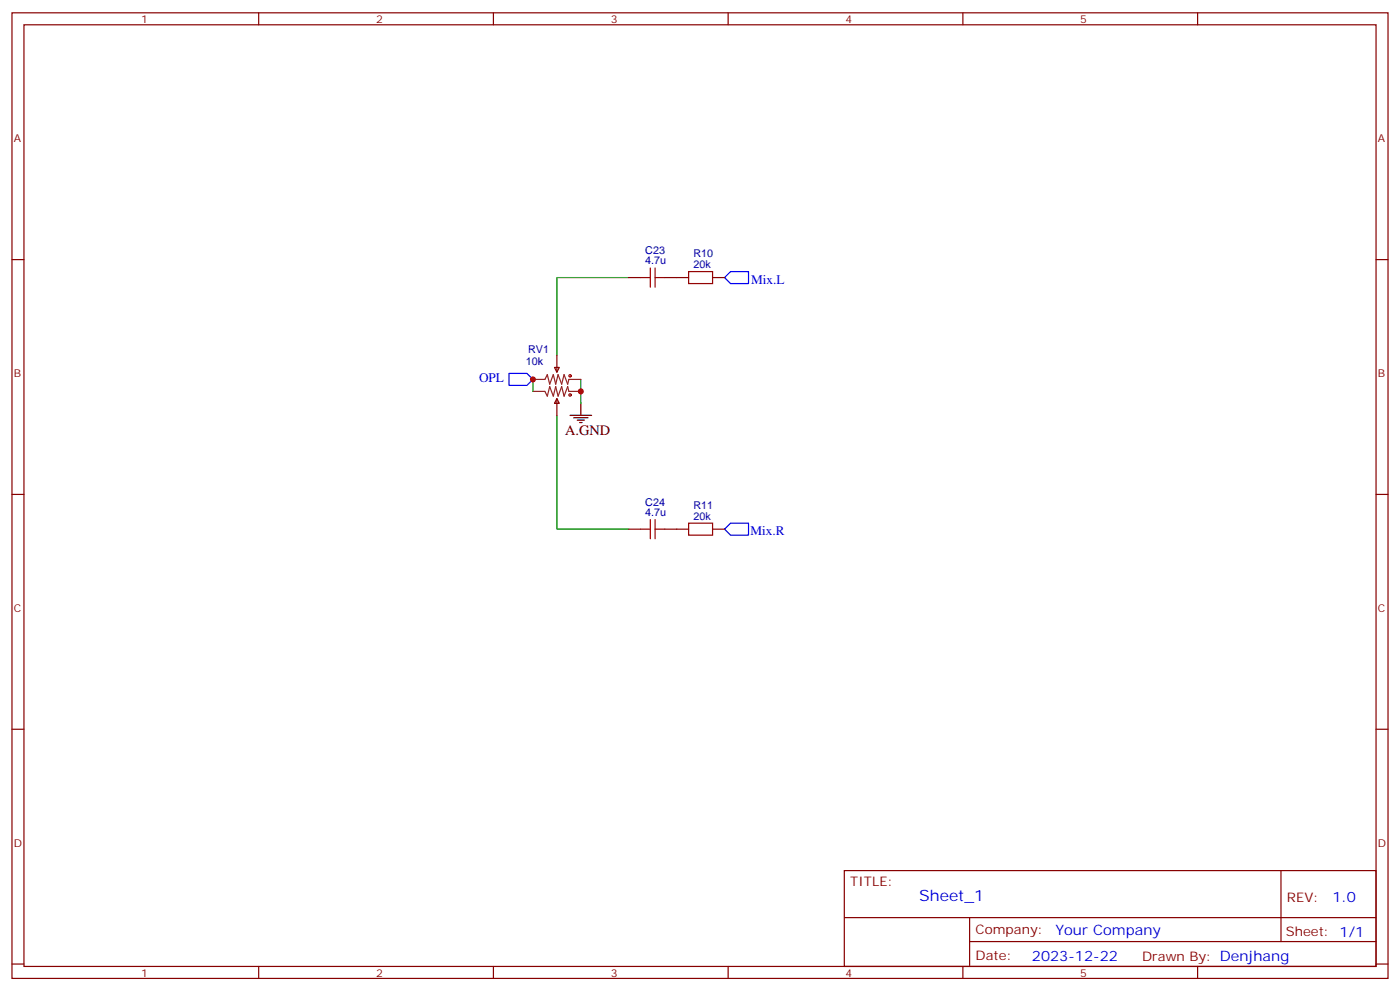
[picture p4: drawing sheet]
<svg xmlns="http://www.w3.org/2000/svg" width="412mm" height="292mm" viewBox="0 0 412 292" stroke-linecap="round" stroke-linejoin="round" font-family="sans-serif">
<g fill="none" stroke="#870000" stroke-width=".35">
<path d="M3.5 3.8h405.4v284.3h-405.4zM7.1 7.3h398.2v277.3h-398.2zM76.2 3.8v3.5M145.3 3.8v3.5M214.5 3.8v3.5M283.6 3.8v3.5M352.8 3.8v3.5M3.5 76.4h3.6M405.3 76.4h3.6M185.2 81.7h3.5M195.8 81.7h7M209.9 81.7h3.5"/>
<path d="M163.3 108.2h1.4l-.7 1.4zM164 117.4l.7 1.4h-1.4zM164 104.7v4.9M164 117.4v4.9M3.5 145.6h3.6M185.2 155.8h3.5M195.8 155.8h7M209.9 155.8h3.5M405.3 145.6h3.6M3.5 214.7h3.6M405.3 214.7h3.6M248.7 256.4h156.6v28.2h-156.6z"/>
<path d="M377.3 256.4v20.9M248.7 270.2h156.5M285.6 277.3h119.6M285.6 270.2v14.1M3.5 283.9h3.6M76.2 284.6v3.5M145.3 284.6v3.5M214.5 284.6v3.5M283.6 284.6v3.5M352.8 284.6v3.5M405.3 283.9h3.6"/>
</g>
<path d="M185.2 81.7h-21.2v23M157 111.7v3.6M171.1 111.7v7.1M164 122.3v33.5h21.2" fill="none" stroke="#008700" stroke-width=".35"/>
<g fill="none" stroke="#a10000" stroke-width=".35">
<path d="M191.6 78.9v5.7M193 78.9v5.7M202.8 80h7.1v3.5h-7.1zM188.7 81.7h2.9M193 81.7h2.8M188.7 155.8h2.9M191.6 153v5.6M193 155.8h2.8M193 153v5.6M202.8 154.1h7.1v3.5h-7.1z"/>
<circle cx="167.9" cy="110.7" r=".35"/>
<circle cx="167.9" cy="116.3" r=".35"/>
</g>
<path d="M171.1 118.8v3.5M167.9 122.3h6.4M169 123h4.2M170 123.7h2.2M170.7 124.4h.7" fill="none" stroke="#000" stroke-width=".35"/>
<path d="M157 111.7h3.5l.7-1.4 .7 2.8 1.1-2.8 .7 2.8 .7-2.8 1.1 2.8 .7-2.8 1 2.8 .4-1.4h3.5M157 115.3h3.5l.7 1.4 .7-2.9 1.1 2.9 .7-2.9 .7 2.9 1.1-2.9 .7 2.9 1-2.9 .4 1.5h3.5" fill="none" stroke="#8c2424" stroke-width=".35"/>
<path d="M215.2 80h5.3v3.5h-5.3l-1.8-1.8zM149.9 110h5.3l1.8 1.7-1.8 1.8h-5.3zM215.2 154.1h5.3v3.5h-5.3l-1.8-1.8z" fill="none" stroke="#00f" stroke-width=".35"/>
<g fill="#c00">
<circle cx="171.1" cy="115.3" r=".88"/>
<circle cx="157" cy="111.7" r=".88"/>
</g>
<text font-size="4.6" fill="#00f" x="270.8" y="265.4">Sheet_1</text>
<text font-size="4.2" x="166.5" y="128">A.GND</text>
<g font-size="4.2" fill="#00f">
<text x="392.5" y="265.6">1.0</text>
<text x="310.9" y="275.2">Your Company</text>
<text x="304" y="283">2023-12-22</text>
</g>
<g font-size="3.9" fill="#00f">
<text x="221.3" y="83.5">Mix.L</text>
<text x="141.1" y="112.6">OPL</text>
<text x="221.1" y="157.6">Mix.R</text>
</g>
<g font-size="3.9" fill="#800">
<text x="250.5" y="260.9">TITLE:</text>
<text x="379.1" y="265.6">REV:</text>
<text x="287.4" y="275.1">Company:</text>
<text x="378.7" y="275.8">Sheet: 1/1</text>
<text x="287.4" y="282.8">Date:</text>
<text x="336.4" y="282.9">Drawn By: Denjhang</text>
</g>
<g font-size="3.2" fill="#800">
<text x="41.6" y="6.8">1</text>
<text x="110.8" y="6.8">2</text>
<text x="179.9" y="6.8">3</text>
<text x="249.1" y="6.8">4</text>
<text x="318.2" y="6.8">5</text>
<text x="4.1" y="41.9">A</text>
<text x="405.9" y="41.9">A</text>
<text x="4.1" y="111">B</text>
<text x="405.9" y="111">B</text>
<text x="4.1" y="180.2">C</text>
<text x="405.9" y="180.2">C</text>
<text x="4.1" y="249.3">D</text>
<text x="405.9" y="249.3">D</text>
<text x="41.6" y="287.6">1</text>
<text x="110.8" y="287.6">2</text>
<text x="179.9" y="287.6">3</text>
<text x="249.1" y="287.6">4</text>
<text x="318.2" y="287.6">5</text>
</g>
<g font-size="3.2" fill="#000080">
<text x="190.1" y="77.9">4.7u</text>
<text x="190.1" y="74.8">C23</text>
<text x="204.3" y="75.7">R10</text>
<text x="204.3" y="78.9">20k</text>
<text x="154.9" y="107.6">10k</text>
<text x="155.6" y="104">RV1</text>
<text x="190.1" y="148.9">C24</text>
<text x="204.3" y="149.8">R11</text>
<text x="190.1" y="151.9">4.7u</text>
<text x="204.3" y="153">20k</text>
</g>
</svg>
